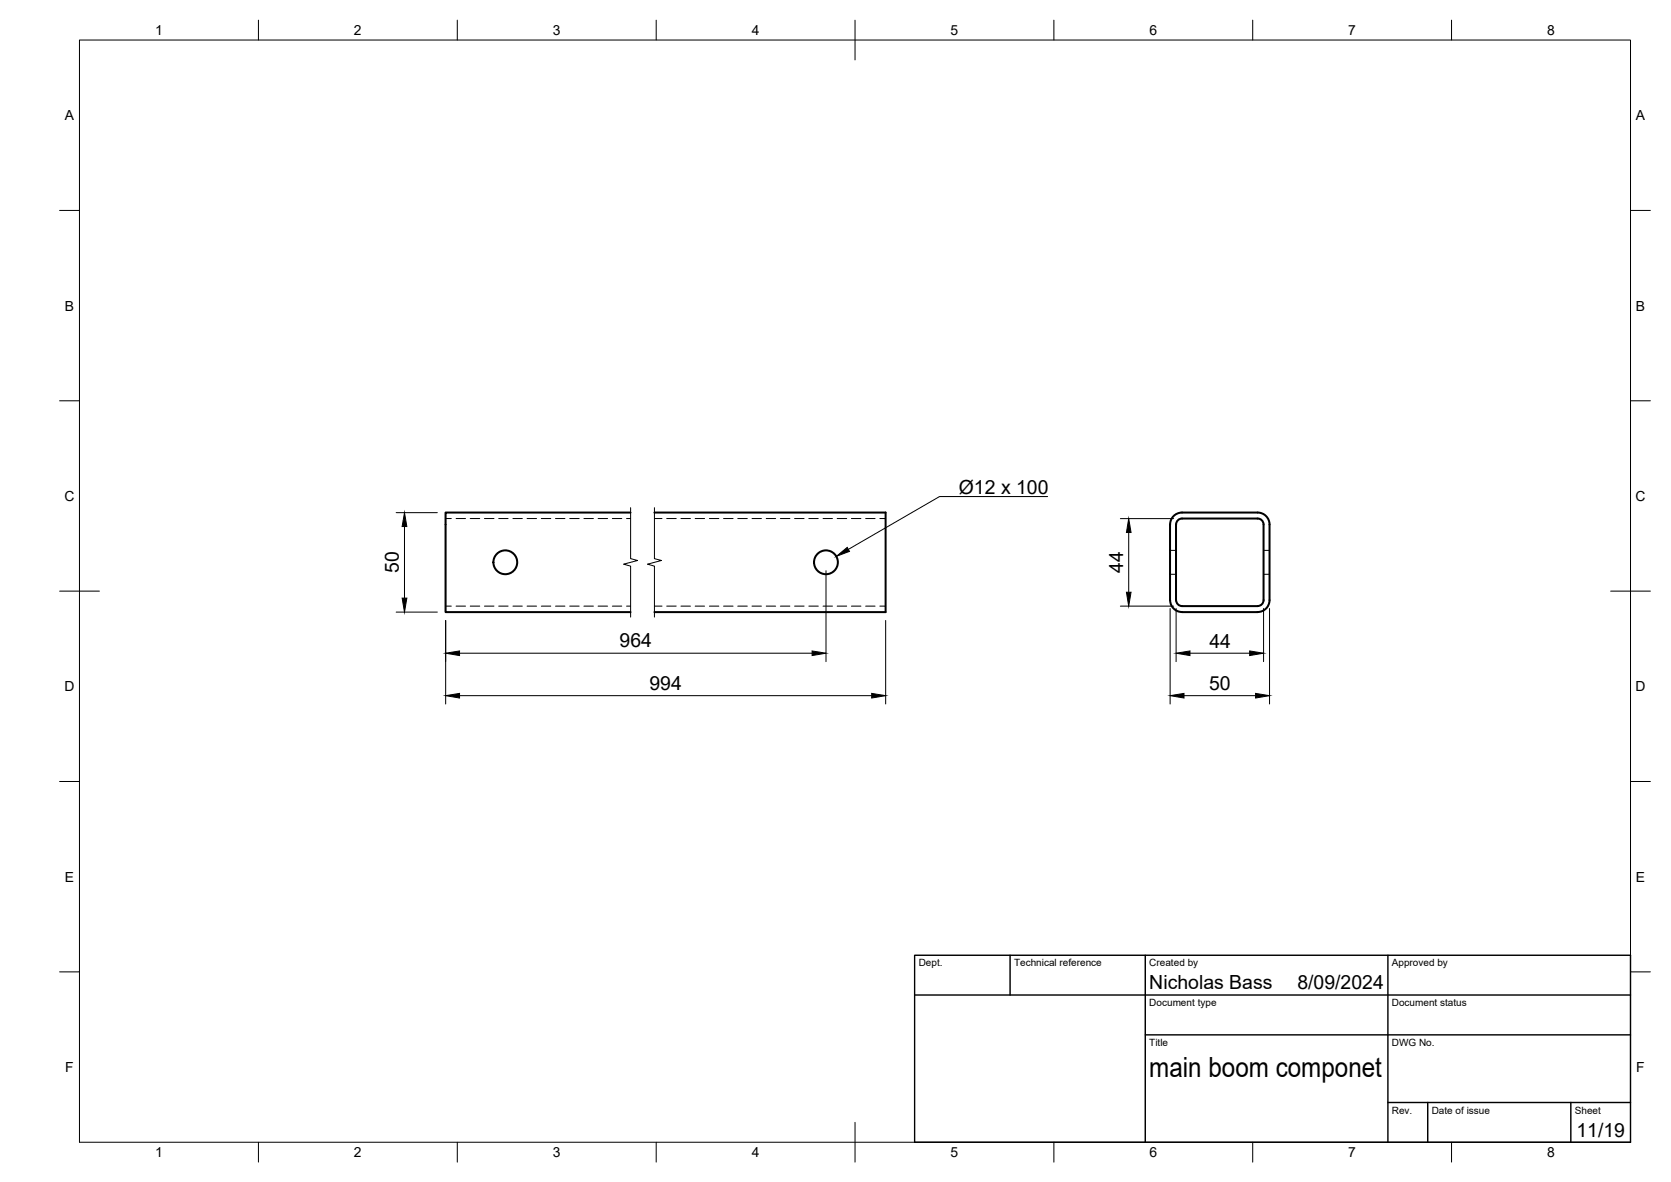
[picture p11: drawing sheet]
<svg xmlns="http://www.w3.org/2000/svg" width="420mm" height="297mm" viewBox="0 0 420 297" stroke-linecap="round" stroke-linejoin="round" font-family="sans-serif">
<!-- layer: Visible -->
<g fill="none" stroke="#000" stroke-width=".51">
<path d="M158.5 128.8h-46.5v25h46.5M164.5 128.8h58.2v25h-58.2M316.2 130.3h-19a1.49 1.49 0 0 0-1.5 1.5v19a1.54 1.54 0 0 0 1.5 1.5h19M316.2 128.8h-19a3 3 0 0 0-3 3v19a2.99 2.99 0 0 0 3 3h19M316.2 130.3a1.49 1.49 0 0 1 1.5 1.5v19a1.49 1.49 0 0 1-1.5 1.5M316.2 128.8a2.99 2.99 0 0 1 3 3v19a2.99 2.99 0 0 1-3 3"/>
<circle cx="127.1" cy="141.3" r="3"/>
<circle cx="207.7" cy="141.3" r="3"/>
</g>
<!-- layer: Hidden -->
<g fill="none" stroke="#000" stroke-width=".25">
<path d="M112 130.3h1.5M114.7 130.3h2.4M118.2 130.3h2.4M121.8 130.3h2.4M125.4 130.3h2.4M129 130.3h2.3M132.5 130.3h2.4M136.1 130.3h2.4M139.7 130.3h2.3M143.3 130.3h2.3M146.8 130.3h2.4M150.4 130.3h2.4"/>
<path d="M154 130.3h2.3M157.5 130.3h1M164.5 130.3h2M167.6 130.3h2.4M171.2 130.3h2.4M174.8 130.3h2.4M178.4 130.3h2.3M181.9 130.3h2.4M185.5 130.3h2.4M189.1 130.3h2.4M192.7 130.3h2.3M196.2 130.3h2.4"/>
<path d="M199.8 130.3h2.4M203.4 130.3h2.3M206.9 130.3h2.4M210.5 130.3h2.4M214.1 130.3h2.4M217.7 130.3h2.3M221.2 130.3h1.5M294.2 138.3h1.5M317.7 138.3h1.5M112 152.3h1.5M114.7 152.3h2.4M118.2 152.3h2.4"/>
<path d="M121.8 152.3h2.4M125.4 152.3h2.4M129 152.3h2.3M132.5 152.3h2.4M136.1 152.3h2.4M139.7 152.3h2.3M143.3 152.3h2.3M146.8 152.3h2.4M150.4 152.3h2.4M154 152.3h2.3M157.5 152.3h1M164.5 152.3h2"/>
<path d="M167.6 152.3h2.4M171.2 152.3h2.4M174.8 152.3h2.4M178.4 152.3h2.3M181.9 152.3h2.4M185.5 152.3h2.4M189.1 152.3h2.4M192.7 152.3h2.3M196.2 152.3h2.4M199.8 152.3h2.4M203.4 152.3h2.3M206.9 152.3h2.4"/>
<path d="M210.5 152.3h2.4M214.1 152.3h2.4M217.7 152.3h2.3M221.2 152.3h1.5M294.2 144.3h1.5M317.7 144.3h1.5"/>
</g>
<!-- layer: BORDER -->
<g fill="none" stroke="#000" stroke-width=".25">
<path d="M20 10.1h390v276.9h-390zM65 5.1v5M115 5.1v5M165 5.1v5M215 5.1v10M265 5.1v5M315 5.1v5M365 5.1v5M15 52.9h5M410 52.9h5M15 100.7h5M410 100.7h5"/>
<path d="M15 148.6h10M405 148.6h10M15 196.4h5M410 196.4h5M15 244.2h5M410 244.2h5M65 287v5M115 287v5M165 287v5M215 282.1v9.9M265 287v5M315 287v5"/>
<path d="M365 287v5"/>
</g>
<!-- layer: TITLEBLOCK -->
<path d="M230 240.1h180v46.9h-180zM230 250h180M254 240.1v9.9M288 240.1v46.9M349 240.1v46.9M288 260.1h122M349 277.1h61M359 277.1v9.9M395 277.1v9.9" fill="none" stroke="#000" stroke-width=".36"/>
<!-- layer: Break Lines -->
<path d="M158.6 127.6v12.8l1.7 .5-3.5 .9 1.8 .5v12.8M164.5 127.6v12.8l1.8 .5-3.5 .9 1.7 .5v12.8" fill="none" stroke="#000" stroke-width=".25"/>
<!-- layer: FD_Dimensions -->
<g fill="none" stroke="#000" stroke-width=".25">
<path d="M99.6 128.8h10.4M101.7 132.3v18M281.7 130.3h13.4M283.8 133.8v15M99.6 153.8h10.4M112.1 155.9v21M207.7 143.4v22.9M222.7 155.9v21M281.7 152.3h13.4M294.2 152.9v24M295.7 152.9v13.4M317.7 152.9v13.4"/>
<path d="M319.2 152.9v24M115.5 174.8h103.7M115.5 164.2h88.7M297.7 174.8h18M299.2 164.2h15"/>
</g>
<path d="M101.7 128.8l.6 3.5h-1.2zM283.8 130.3l.6 3.5h-1.2zM101.1 150.3h1.2l-.6 3.5zM283.2 148.8h1.2l-.6 3.5zM112.1 174.8l3.4-.5v1.1zM112.1 164.2l3.4-.6v1.1zM204.2 163.6l3.5 .6-3.5 .5zM219.2 174.3l3.5 .5-3.5 .6zM294.2 174.8l3.5-.5v1.1zM295.7 164.2l3.5-.6v1.1zM314.2 163.6l3.5 .6-3.5 .5zM315.7 174.3l3.5 .5-3.5 .6z" fill="#000" stroke="#000" stroke-width=".25"/>
<!-- layer: Hole Notes -->
<path d="M210.3 139.8l2.7-2.2 .6 1z" fill="#000" stroke="#000" stroke-width=".25"/>
<path d="M263.4 124.8h-27.2l-22.9 13.3" fill="none" stroke="#000" stroke-width=".25"/>
<text font-size="7" x="289" y="270.6">main boom componet</text>
<g font-size="4.9">
<text x="241.1" y="124.1">Ø12 x 100</text>
<text x="282.4" y="144" transform="rotate(-90 282.4 144)">44</text>
<text x="100.2" y="144" transform="rotate(-90 100.2 144)">50</text>
<text x="155.8" y="162.7">964</text>
<text x="304.1" y="162.8">44</text>
<text x="163.3" y="173.4">994</text>
<text x="304" y="173.4">50</text>
<text x="289" y="248.5">Nicholas Bass</text>
<text x="326.2" y="248.5">8/09/2024</text>
<text x="396.4" y="285.7">11/19</text>
</g>
<g font-size="3.5">
<text x="39" y="8.8">1</text>
<text x="89" y="8.8">2</text>
<text x="139" y="8.8">3</text>
<text x="189" y="8.8">4</text>
<text x="239" y="8.8">5</text>
<text x="289" y="8.8">6</text>
<text x="339" y="8.8">7</text>
<text x="389" y="8.8">8</text>
<text x="16.3" y="30.2">A</text>
<text x="411.3" y="30.2">A</text>
<text x="16.3" y="78">B</text>
<text x="411.3" y="78">B</text>
<text x="16.2" y="125.9">C</text>
<text x="411.2" y="125.9">C</text>
<text x="16.2" y="173.7">D</text>
<text x="411.2" y="173.7">D</text>
<text x="16.3" y="221.6">E</text>
<text x="411.3" y="221.6">E</text>
<text x="16.4" y="269.4">F</text>
<text x="411.4" y="269.4">F</text>
<text x="39" y="290.8">1</text>
<text x="89" y="290.8">2</text>
<text x="139" y="290.8">3</text>
<text x="189" y="290.8">4</text>
<text x="239" y="290.8">5</text>
<text x="289" y="290.8">6</text>
<text x="339" y="290.8">7</text>
<text x="389" y="290.8">8</text>
</g>
<g font-size="2.5">
<text x="231" y="242.9">Dept.</text>
<text x="255" y="242.9">Technical reference</text>
<text x="289" y="242.9">Created by</text>
<text x="350" y="242.9">Approved by</text>
<text x="289" y="252.8">Document type</text>
<text x="350" y="252.8">Document status</text>
<text x="289" y="262.9">Title</text>
<text x="350" y="262.9">DWG No.</text>
<text x="350" y="279.9">Rev.</text>
<text x="360" y="279.9">Date of issue</text>
<text x="396" y="279.9">Sheet</text>
</g>
</svg>
